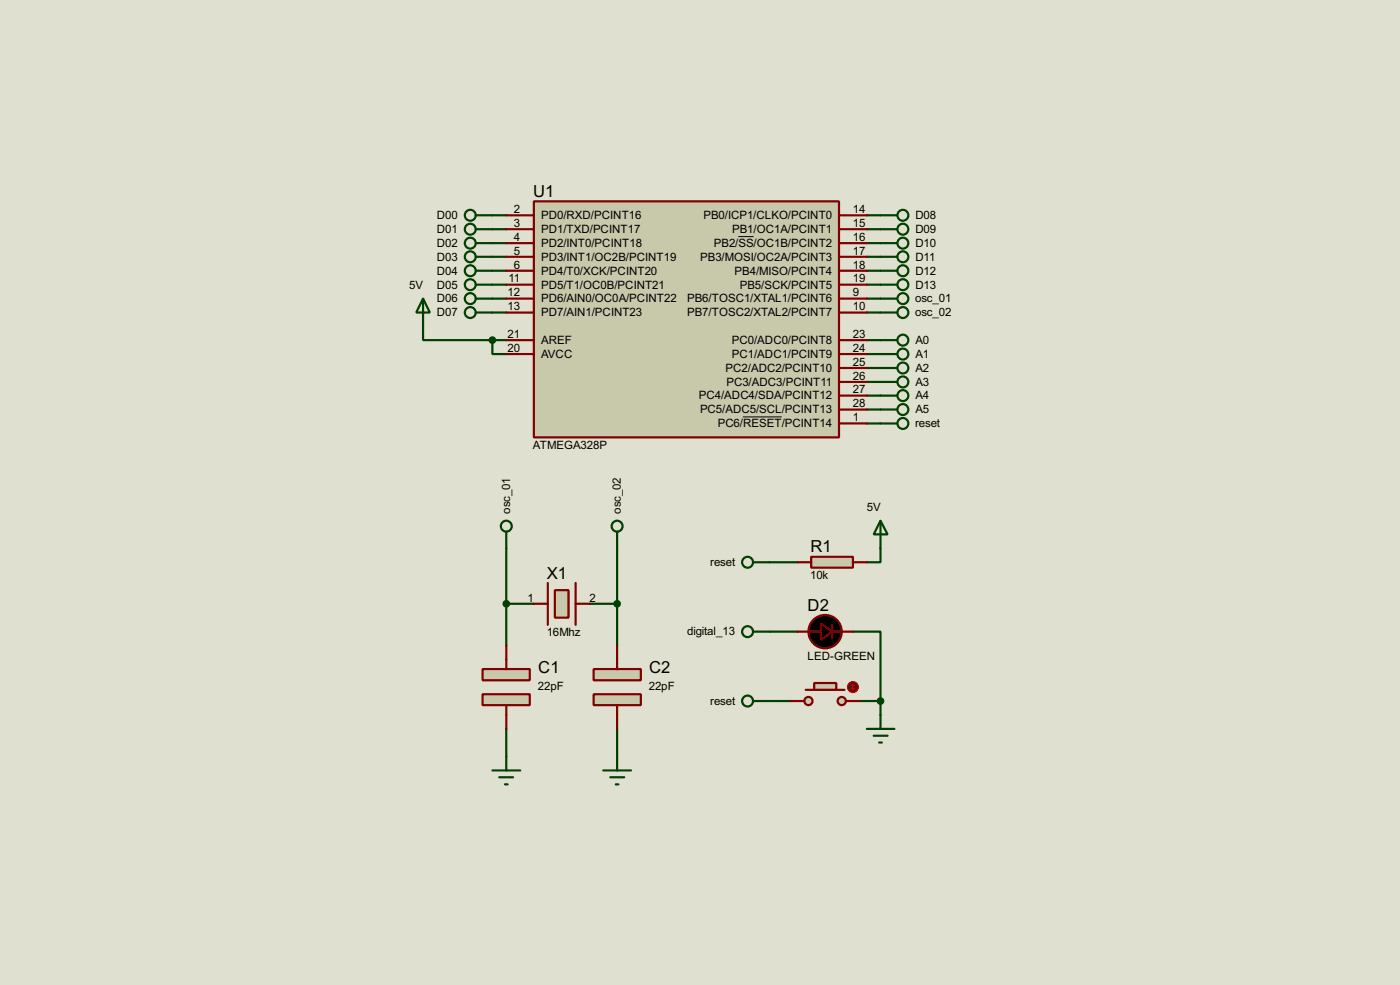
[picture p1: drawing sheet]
<svg xmlns="http://www.w3.org/2000/svg" width="256mm" height="180mm" viewBox="0 0 256 180" stroke-linecap="round" stroke-linejoin="round" font-family="sans-serif">
<path d="M0 0h256.5v180.3h-256.5z" fill="#e0e0d0"/>
<g fill="none" stroke="#004000" stroke-width=".4">
<path d="M90.2 39.4h2.6M158.8 39.4h2.5M77.5 59.7v2.6h12.7M90.2 54.7h2.6M90.2 57.2h2.6M90.2 52.1h2.6M90.2 49.6h2.6M90.2 47h2.6M90.2 44.5h2.6M90.2 42h2.6M158.8 54.7h2.5M158.8 57.2h2.5"/>
<path d="M158.8 52.1h2.5M158.8 49.6h2.5M158.8 47h2.5M158.8 44.5h2.5M158.8 42h2.5M90.2 62.3v2.5h2.6M90.2 62.3h2.6M158.8 77.5h2.5M158.8 62.3h2.5M158.8 64.8h2.5M158.8 67.4h2.5M158.8 69.9h2.5"/>
<path d="M158.8 72.4h2.5M158.8 75h2.5M92.8 100.4v17.8M92.8 110.5h5M108 110.5h5.1M113.1 100.4v17.8M141 102.9h5.1M141 115.6h5.1M156.3 115.6h5v12.7M161.3 100.4v2.5h-2.5M92.8 133.4v5.1M113.1 133.4v5.1"/>
<path d="M141 128.3h3.8M157.5 128.3h3.8M161.3 128.3v2.6"/>
</g>
<path d="M97.8 36.9h55.9v43.2h-55.9z" fill="#c8c8aa" stroke="#800000" stroke-width=".4"/>
<g fill="none" stroke="#800000" stroke-width=".4">
<path d="M92.8 39.4h5M153.7 39.4h5.1M92.8 42h5M92.8 47h5M92.8 44.5h5M92.8 54.7h5M92.8 52.1h5M92.8 49.6h5M92.8 57.2h5M153.7 42h5.1M153.7 47h5.1M153.7 44.5h5.1"/>
<path d="M153.7 54.7h5.1M153.7 52.1h5.1M153.7 49.6h5.1M153.7 57.2h5.1M92.8 64.8h5M92.8 62.3h5M153.7 77.5h5.1M153.7 75h5.1M153.7 72.4h5.1M153.7 69.9h5.1M153.7 67.4h5.1M153.7 64.8h5.1"/>
<path d="M153.7 62.3h5.1M100.4 106.7v7.7M105.5 106.7v7.7"/>
</g>
<path d="M135.3 43.3h2.8M136.1 76.3h7.1" fill="none" stroke="#000" stroke-width=".18"/>
<path d="M101.7 108h2.5v5.1h-2.5z" fill="#c8c8aa" stroke="#800000" stroke-width=".4"/>
<path d="M97.8 110.5h2.6M105.5 110.5h2.5" fill="none" stroke="#800000" stroke-width=".4"/>
<g fill="#c8c8aa" stroke="#800000" stroke-width=".4">
<path d="M88.4 122.5h8.7v2h-8.7z"/>
<path d="M88.4 127.1h8.7v2h-8.7z"/>
</g>
<path d="M92.8 118.2v4.3M92.8 129.1v4.3" fill="none" stroke="#800000" stroke-width=".4"/>
<g fill="#c8c8aa" stroke="#800000" stroke-width=".4">
<path d="M108.8 122.5h8.6v2h-8.6z"/>
<path d="M108.8 127.1h8.6v2h-8.6z"/>
</g>
<path d="M113.1 118.2v4.3M113.1 129.1v4.3" fill="none" stroke="#800000" stroke-width=".4"/>
<g fill="none" stroke="#004000" stroke-width=".4">
<path d="M77.5 54.7l1.3 2.5h-2.5zM77.5 54.7v5M161.3 54.7h3.1M161.3 57.2h3.1M161.3 77.5h3.1M92.8 97.3v3.1M113.1 97.3v3.1M138 102.9h3M92.8 138.5v2.5M113.1 138.5v2.5M90.2 141h5.1M91.5 142.3h2.5"/>
<path d="M92.5 143.6h.5M110.5 141h5.1M111.8 142.3h2.6M112.8 143.6h.5"/>
<circle cx="165.4" cy="54.7" r="1"/>
<circle cx="165.4" cy="57.2" r="1"/>
<circle cx="165.4" cy="77.5" r="1"/>
<circle cx="92.7" cy="96.3" r="1"/>
<circle cx="113" cy="96.3" r="1"/>
<circle cx="136.9" cy="102.9" r="1"/>
</g>
<g fill="#004000" stroke="#004000" stroke-width=".4">
<circle cx="92.7" cy="110.5" r=".5"/>
<circle cx="113" cy="110.5" r=".5"/>
</g>
<path d="M148.6 101.9h7.7v2h-7.7z" fill="#c8c8aa" stroke="#800000" stroke-width=".4"/>
<path d="M146.1 102.9h2.5M156.3 102.9h2.5" fill="none" stroke="#800000" stroke-width=".4"/>
<g fill="none" stroke="#004000" stroke-width=".4">
<path d="M87.2 39.4h3M161.3 39.4h3.1M87.2 52.1h3M87.2 49.6h3M87.2 47h3M87.2 44.5h3M87.2 42h3M87.2 54.7h3M87.2 57.2h3M161.3 52.1h3.1M161.3 49.6h3.1M161.3 47h3.1"/>
<path d="M161.3 44.5h3.1M161.3 42h3.1M161.3 62.3h3.1M161.3 64.8h3.1M161.3 67.4h3.1M161.3 69.9h3.1M161.3 72.4h3.1M161.3 75h3.1M161.3 95.3l1.3 2.5h-2.5zM161.3 95.3v5.1"/>
<circle cx="86.1" cy="39.4" r="1"/>
<circle cx="165.4" cy="39.4" r="1"/>
<circle cx="86.1" cy="47" r="1"/>
<circle cx="86.1" cy="42" r="1"/>
<circle cx="86.1" cy="49.6" r="1"/>
<circle cx="86.1" cy="44.5" r="1"/>
<circle cx="86.1" cy="54.7" r="1"/>
<circle cx="86.1" cy="52.1" r="1"/>
<circle cx="86.1" cy="57.2" r="1"/>
<circle cx="165.4" cy="42" r="1"/>
<circle cx="165.4" cy="44.5" r="1"/>
<circle cx="165.4" cy="49.6" r="1"/>
<circle cx="165.4" cy="47" r="1"/>
<circle cx="165.4" cy="52.1" r="1"/>
<circle cx="165.4" cy="75" r="1"/>
<circle cx="165.4" cy="72.4" r="1"/>
<circle cx="165.4" cy="67.4" r="1"/>
<circle cx="165.4" cy="62.3" r="1"/>
<circle cx="165.4" cy="64.8" r="1"/>
<circle cx="165.4" cy="69.9" r="1"/>
</g>
<circle cx="90.2" cy="62.3" r=".5" fill="#004000" stroke="#004000" stroke-width=".4"/>
<g fill="#c8c8aa" stroke="#800000" stroke-width=".4">
<circle cx="154.2" cy="128.3" r=".75"/>
<circle cx="148.1" cy="128.3" r=".75"/>
</g>
<path d="M147.6 126.3h7.1" fill="none" stroke="#800000" stroke-width=".4"/>
<path d="M149.2 125h4v1.3h-4z" fill="#c8c8aa" stroke="#800000" stroke-width=".4"/>
<path d="M144.8 128.3h2.6M155 128.3h2.5" fill="none" stroke="#800000" stroke-width=".4"/>
<circle cx="156.2" cy="125.8" r="1" fill="#400000" stroke="#f00" stroke-width=".2"/>
<path d="M156 126l.3 .3M156.3 125.3v1M156.3 125.3l-.3 .2M156.3 125.3l.2 .2M156.5 126l-.2 .3" fill="none" stroke="#f00" stroke-width=".2"/>
<g fill="none" stroke="#004000" stroke-width=".4">
<path d="M138 115.6h3M138 128.3h3M158.8 133.4h5.1M160.1 134.7h2.5M161.1 135.9h.5M161.3 130.9v2.5"/>
<circle cx="136.9" cy="115.6" r="1"/>
<circle cx="136.9" cy="128.3" r="1"/>
</g>
<g fill="#000" stroke="#800000" stroke-width=".4">
<path d="M150.4 114.1l2.1 1.5-2.1 1.5z"/>
<circle cx="151.1" cy="115.6" r="3.1"/>
</g>
<path d="M146.1 115.6h4.3M152.5 114.4v2.5M152.5 115.6h3.8" fill="none" stroke="#800000" stroke-width=".4"/>
<circle cx="161.3" cy="128.3" r=".5" fill="#004000" stroke="#004000" stroke-width=".4"/>
<g font-size="3.4">
<text x="97.7" y="36">U1</text>
<text x="148.5" y="101.1">R1</text>
<text x="100.2" y="105.9">X1</text>
<text x="148" y="111.8">D2</text>
<text x="98.6" y="123.3">C1</text>
<text x="118.9" y="123.3">C2</text>
</g>
<g font-size="2.4">
<text x="80" y="40.1">D00</text>
<text x="94.2" y="41.6">3</text>
<text x="94.2" y="39">2</text>
<text x="99.1" y="40.1">PD0/RXD/PCINT16</text>
<text x="128.9" y="40.1">PB0/ICP1/CLKO/PCINT0</text>
<text x="156.3" y="39">14</text>
<text x="156.3" y="41.6">15</text>
<text x="167.7" y="40.1">D08</text>
<text x="80" y="42.7">D01</text>
<text x="80" y="45.2">D02</text>
<text x="80" y="47.7">D03</text>
<text x="94.2" y="46.6">5</text>
<text x="94.2" y="44.1">4</text>
<text x="99.1" y="47.7">PD3/INT1/OC2B/PCINT19</text>
<text x="99.1" y="45.2">PD2/INT0/PCINT18</text>
<text x="99.1" y="42.7">PD1/TXD/PCINT17</text>
<text x="128.3" y="47.7">PB3/MOSI/OC2A/PCINT3</text>
<text x="130.8" y="45.2">PB2/SS/OC1B/PCINT2</text>
<text x="134.1" y="42.7">PB1/OC1A/PCINT1</text>
<text x="156.3" y="46.6">17</text>
<text x="156.3" y="44.1">16</text>
<text x="167.7" y="47.7">D11</text>
<text x="167.7" y="45.2">D10</text>
<text x="167.7" y="42.7">D09</text>
<text x="75" y="52.8">5V</text>
<text x="80" y="50.3">D04</text>
<text x="80" y="52.8">D05</text>
<text x="93.2" y="51.7">11</text>
<text x="94.2" y="49.2">6</text>
<text x="99.1" y="52.8">PD5/T1/OC0B/PCINT21</text>
<text x="99.1" y="50.3">PD4/T0/XCK/PCINT20</text>
<text x="134.6" y="50.3">PB4/MISO/PCINT4</text>
<text x="135.5" y="52.8">PB5/SCK/PCINT5</text>
<text x="156.3" y="49.2">18</text>
<text x="156.3" y="51.7">19</text>
<text x="167.7" y="52.8">D13</text>
<text x="167.7" y="50.3">D12</text>
<text x="80" y="55.4">D06</text>
<text x="80" y="57.9">D07</text>
<text x="93" y="54.3">12</text>
<text x="93" y="56.8">13</text>
<text x="99.1" y="55.4">PD6/AIN0/OC0A/PCINT22</text>
<text x="99.1" y="57.9">PD7/AIN1/PCINT23</text>
<text x="125.9" y="57.9">PB7/TOSC2/XTAL2/PCINT7</text>
<text x="125.9" y="55.4">PB6/TOSC1/XTAL1/PCINT6</text>
<text x="156.3" y="56.8">10</text>
<text x="156.3" y="54.3">9</text>
<text x="167.7" y="55.4">osc_01</text>
<text x="167.7" y="57.9">osc_02</text>
<text x="93" y="64.4">20</text>
<text x="93" y="61.9">21</text>
<text x="99.1" y="65.5">AVCC</text>
<text x="99.1" y="63">AREF</text>
<text x="134.1" y="65.5">PC1/ADC1/PCINT9</text>
<text x="134.1" y="63">PC0/ADC0/PCINT8</text>
<text x="156.3" y="64.4">24</text>
<text x="156.3" y="61.9">23</text>
<text x="167.7" y="63">A0</text>
<text x="167.7" y="65.5">A1</text>
<text x="132.9" y="68.1">PC2/ADC2/PCINT10</text>
<text x="133.1" y="70.6">PC3/ADC3/PCINT11</text>
<text x="156.3" y="72">27</text>
<text x="156.3" y="69.5">26</text>
<text x="156.3" y="67">25</text>
<text x="167.7" y="68.1">A2</text>
<text x="167.7" y="70.6">A3</text>
<text x="128" y="73.1">PC4/ADC4/SDA/PCINT12</text>
<text x="128.2" y="75.7">PC5/ADC5/SCL/PCINT13</text>
<text x="156.3" y="77.1">1</text>
<text x="156.3" y="74.6">28</text>
<text x="167.7" y="73.1">A4</text>
<text x="167.7" y="75.7">A5</text>
<text x="97.6" y="82.2">ATMEGA328P</text>
<text x="131.5" y="78.2">PC6/RESET/PCINT14</text>
<text x="167.7" y="78.2">reset</text>
<text x="93.5" y="94" transform="rotate(-90 93.5 94)">osc_01</text>
<text x="113.8" y="94" transform="rotate(-90 113.8 94)">osc_02</text>
<text x="158.8" y="93.5">5V</text>
<text x="130.1" y="103.6">reset</text>
<text x="148.4" y="106">10k</text>
<text x="96.7" y="110.1">1</text>
<text x="108" y="110.1">2</text>
<text x="100.2" y="116.5">16Mhz</text>
<text x="125.9" y="116.3">digital_13</text>
<text x="147.9" y="120.8">LED-GREEN</text>
<text x="98.6" y="126.2">22pF</text>
<text x="118.9" y="126.2">22pF</text>
<text x="130.1" y="129">reset</text>
</g>
</svg>
